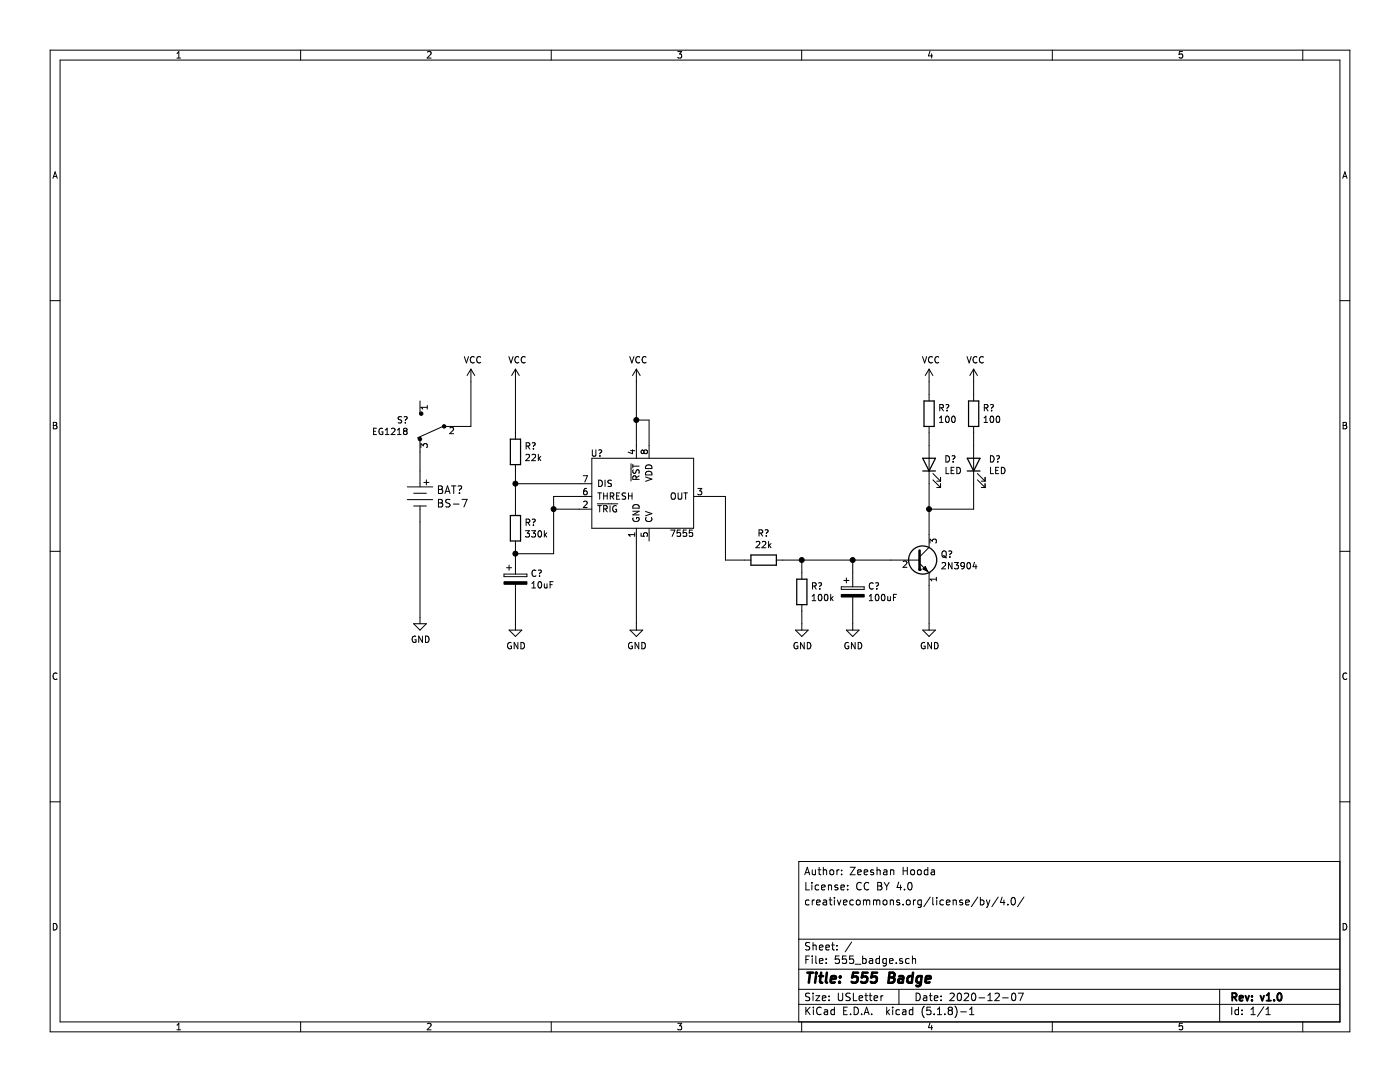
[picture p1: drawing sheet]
EESchema Schematic File Version 4
EELAYER 30 0
EELAYER END
$Descr USLetter 11000 8500
encoding utf-8
Sheet 1 1
Title "555 Badge"
Date "2020-12-07"
Rev "v1.0"
Comp ""
Comment1 ""
Comment2 "creativecommons.org/license/by/4.0/"
Comment3 "License: CC BY 4.0"
Comment4 "Author: Zeeshan Hooda"
$EndDescr
$Comp
L 555_badge:7555 U?
U 1 1
P 5050 3900
F 0 "U?" H 4640 4240 50  0000 L CNN
F 1 "7555" H 5260 3610 50  0000 L CNN
F 2 "" H 5050 3900 50  0001 C CNN
F 3 "" H 5050 3900 50  0001 C CNN
	1    5050 3900
	1    0    0    -1  
$EndComp
$Comp
L dk_Battery-Holders-Clips-Contacts:BS-7 BAT?
U 1 1
P 3300 3900
F 0 "BAT?" H 3428 3953 60  0000 L CNN
F 1 "BS-7" H 3428 3847 60  0000 L CNN
F 2 "digikey-footprints:Battery_Holder_Coin_2032_BS-7" H 3500 4100 60  0001 L CNN
F 3 "http://www.memoryprotectiondevices.com/datasheets/BS-7-datasheet.pdf" V 3500 4200 60  0001 L CNN
F 4 "BS-7-ND" H 3500 4300 60  0001 L CNN "Digi-Key_PN"
F 5 "BS-7" H 3500 4400 60  0001 L CNN "MPN"
F 6 "Battery Products" H 3500 4500 60  0001 L CNN "Category"
F 7 "Battery Holders, Clips, Contacts" H 3500 4600 60  0001 L CNN "Family"
F 8 "http://www.memoryprotectiondevices.com/datasheets/BS-7-datasheet.pdf" H 3500 4700 60  0001 L CNN "DK_Datasheet_Link"
F 9 "/product-detail/en/mpd-memory-protection-devices/BS-7/BS-7-ND/389447" H 3500 4800 60  0001 L CNN "DK_Detail_Page"
F 10 "BATTERY HOLDER COIN 20MM PC PIN" H 3500 4900 60  0001 L CNN "Description"
F 11 "MPD (Memory Protection Devices)" H 3500 5000 60  0001 L CNN "Manufacturer"
F 12 "Active" H 3500 5100 60  0001 L CNN "Status"
	1    3300 3900
	1    0    0    -1  
$EndComp
$Comp
L Device:R R?
U 1 1
P 4050 4150
F 0 "R?" H 4120 4196 50  0000 L CNN
F 1 "330k" H 4120 4105 50  0000 L CNN
F 2 "" V 3980 4150 50  0001 C CNN
F 3 "~" H 4050 4150 50  0001 C CNN
	1    4050 4150
	1    0    0    -1  
$EndComp
$Comp
L Device:R R?
U 1 1
P 4050 3550
F 0 "R?" H 4120 3596 50  0000 L CNN
F 1 "22k" H 4120 3505 50  0000 L CNN
F 2 "" V 3980 3550 50  0001 C CNN
F 3 "~" H 4050 3550 50  0001 C CNN
	1    4050 3550
	1    0    0    -1  
$EndComp
$Comp
L dk_Slide-Switches:EG1218 S?
U 1 1
P 3400 3350
F 0 "S?" H 3588 3304 50  0000 L CNN
F 1 "EG1218" H 3588 3395 50  0000 L CNN
F 2 "digikey-footprints:Switch_Slide_11.6x4mm_EG1218" H 3600 3550 50  0001 L CNN
F 3 "http://spec_sheets.e-switch.com/specs/P040040.pdf" H 3600 3650 60  0001 L CNN
F 4 "EG1903-ND" H 3600 3750 60  0001 L CNN "Digi-Key_PN"
F 5 "EG1218" H 3600 3850 60  0001 L CNN "MPN"
F 6 "Switches" H 3600 3950 60  0001 L CNN "Category"
F 7 "Slide Switches" H 3600 4050 60  0001 L CNN "Family"
F 8 "http://spec_sheets.e-switch.com/specs/P040040.pdf" H 3600 4150 60  0001 L CNN "DK_Datasheet_Link"
F 9 "/product-detail/en/e-switch/EG1218/EG1903-ND/101726" H 3600 4250 60  0001 L CNN "DK_Detail_Page"
F 10 "SWITCH SLIDE SPDT 200MA 30V" H 3600 4350 60  0001 L CNN "Description"
F 11 "E-Switch" H 3600 4450 60  0001 L CNN "Manufacturer"
F 12 "Active" H 3600 4550 60  0001 L CNN "Status"
	1    3400 3350
	-1   0    0    1   
$EndComp
$Comp
L power:VCC #PWR?
U 1 1
P 3700 3000
F 0 "#PWR?" H 3700 2850 50  0001 C CNN
F 1 "VCC" H 3715 3173 50  0000 C CNN
F 2 "" H 3700 3000 50  0001 C CNN
F 3 "" H 3700 3000 50  0001 C CNN
	1    3700 3000
	1    0    0    -1  
$EndComp
$Comp
L power:VCC #PWR?
U 1 1
P 4050 3000
F 0 "#PWR?" H 4050 2850 50  0001 C CNN
F 1 "VCC" H 4065 3173 50  0000 C CNN
F 2 "" H 4050 3000 50  0001 C CNN
F 3 "" H 4050 3000 50  0001 C CNN
	1    4050 3000
	1    0    0    -1  
$EndComp
$Comp
L power:VCC #PWR?
U 1 1
P 5000 3000
F 0 "#PWR?" H 5000 2850 50  0001 C CNN
F 1 "VCC" H 5015 3173 50  0000 C CNN
F 2 "" H 5000 3000 50  0001 C CNN
F 3 "" H 5000 3000 50  0001 C CNN
	1    5000 3000
	1    0    0    -1  
$EndComp
$Comp
L power:VCC #PWR?
U 1 1
P 7300 3000
F 0 "#PWR?" H 7300 2850 50  0001 C CNN
F 1 "VCC" H 7315 3173 50  0000 C CNN
F 2 "" H 7300 3000 50  0001 C CNN
F 3 "" H 7300 3000 50  0001 C CNN
	1    7300 3000
	1    0    0    -1  
$EndComp
$Comp
L power:VCC #PWR?
U 1 1
P 7650 3000
F 0 "#PWR?" H 7650 2850 50  0001 C CNN
F 1 "VCC" H 7665 3173 50  0000 C CNN
F 2 "" H 7650 3000 50  0001 C CNN
F 3 "" H 7650 3000 50  0001 C CNN
	1    7650 3000
	1    0    0    -1  
$EndComp
$Comp
L Device:R R?
U 1 1
P 7300 3250
F 0 "R?" H 7370 3296 50  0000 L CNN
F 1 "100" H 7370 3205 50  0000 L CNN
F 2 "" V 7230 3250 50  0001 C CNN
F 3 "~" H 7300 3250 50  0001 C CNN
	1    7300 3250
	1    0    0    -1  
$EndComp
$Comp
L Device:R R?
U 1 1
P 7650 3250
F 0 "R?" H 7720 3296 50  0000 L CNN
F 1 "100" H 7720 3205 50  0000 L CNN
F 2 "" V 7580 3250 50  0001 C CNN
F 3 "~" H 7650 3250 50  0001 C CNN
	1    7650 3250
	1    0    0    -1  
$EndComp
$Comp
L Device:LED D?
U 1 1
P 7300 3650
F 0 "D?" V 7339 3532 50  0000 R CNN
F 1 "LED" V 7248 3532 50  0000 R CNN
F 2 "" H 7300 3650 50  0001 C CNN
F 3 "~" H 7300 3650 50  0001 C CNN
	1    7300 3650
	0    -1   -1   0   
$EndComp
$Comp
L Device:LED D?
U 1 1
P 7650 3650
F 0 "D?" V 7689 3532 50  0000 R CNN
F 1 "LED" V 7598 3532 50  0000 R CNN
F 2 "" H 7650 3650 50  0001 C CNN
F 3 "~" H 7650 3650 50  0001 C CNN
	1    7650 3650
	0    -1   -1   0   
$EndComp
$Comp
L Transistor_BJT:2N3904 Q?
U 1 1
P 7200 4400
F 0 "Q?" H 7390 4446 50  0000 L CNN
F 1 "2N3904" H 7390 4355 50  0000 L CNN
F 2 "Package_TO_SOT_THT:TO-92_Inline" H 7400 4325 50  0001 L CIN
F 3 "https://www.onsemi.com/pub/Collateral/2N3903-D.PDF" H 7200 4400 50  0001 L CNN
	1    7200 4400
	1    0    0    -1  
$EndComp
$Comp
L Device:R R?
U 1 1
P 6000 4400
F 0 "R?" V 6207 4400 50  0000 C CNN
F 1 "22k" V 6116 4400 50  0000 C CNN
F 2 "" V 5930 4400 50  0001 C CNN
F 3 "~" H 6000 4400 50  0001 C CNN
	1    6000 4400
	0    -1   -1   0   
$EndComp
$Comp
L Device:CP C?
U 1 1
P 4050 4550
F 0 "C?" H 4168 4596 50  0000 L CNN
F 1 "10uF" H 4168 4505 50  0000 L CNN
F 2 "" H 4088 4400 50  0001 C CNN
F 3 "~" H 4050 4550 50  0001 C CNN
	1    4050 4550
	1    0    0    -1  
$EndComp
Wire Wire Line
	3300 3700 3300 3550
$Comp
L power:GND #PWR?
U 1 1
P 4050 4900
F 0 "#PWR?" H 4050 4650 50  0001 C CNN
F 1 "GND" H 4055 4727 50  0000 C CNN
F 2 "" H 4050 4900 50  0001 C CNN
F 3 "" H 4050 4900 50  0001 C CNN
	1    4050 4900
	1    0    0    -1  
$EndComp
$Comp
L power:GND #PWR?
U 1 1
P 7300 4900
F 0 "#PWR?" H 7300 4650 50  0001 C CNN
F 1 "GND" H 7305 4727 50  0000 C CNN
F 2 "" H 7300 4900 50  0001 C CNN
F 3 "" H 7300 4900 50  0001 C CNN
	1    7300 4900
	1    0    0    -1  
$EndComp
$Comp
L power:GND #PWR?
U 1 1
P 5000 4900
F 0 "#PWR?" H 5000 4650 50  0001 C CNN
F 1 "GND" H 5005 4727 50  0000 C CNN
F 2 "" H 5000 4900 50  0001 C CNN
F 3 "" H 5000 4900 50  0001 C CNN
	1    5000 4900
	1    0    0    -1  
$EndComp
$Comp
L power:GND #PWR?
U 1 1
P 3300 4850
F 0 "#PWR?" H 3300 4600 50  0001 C CNN
F 1 "GND" H 3305 4677 50  0000 C CNN
F 2 "" H 3300 4850 50  0001 C CNN
F 3 "" H 3300 4850 50  0001 C CNN
	1    3300 4850
	1    0    0    -1  
$EndComp
Wire Wire Line
	3300 4100 3300 4850
Wire Wire Line
	4050 3400 4050 3000
Wire Wire Line
	4050 3700 4050 3800
Wire Wire Line
	4050 4300 4050 4350
Wire Wire Line
	4050 4700 4050 4900
Wire Wire Line
	4550 3800 4050 3800
Connection ~ 4050 3800
Wire Wire Line
	4050 3800 4050 4000
Wire Wire Line
	4550 3900 4350 3900
Wire Wire Line
	4350 3900 4350 4000
Wire Wire Line
	4350 4350 4050 4350
Connection ~ 4050 4350
Wire Wire Line
	4050 4350 4050 4400
Wire Wire Line
	4550 4000 4350 4000
Connection ~ 4350 4000
Wire Wire Line
	4350 4000 4350 4350
Wire Wire Line
	5000 4250 5000 4900
Wire Wire Line
	5000 3000 5000 3300
Wire Wire Line
	5100 3500 5100 3300
Wire Wire Line
	5100 3300 5000 3300
Connection ~ 5000 3300
Wire Wire Line
	5000 3300 5000 3500
Wire Wire Line
	5550 3900 5700 3900
Wire Wire Line
	5700 3900 5700 4400
Wire Wire Line
	5700 4400 5850 4400
Wire Wire Line
	6150 4400 6300 4400
Wire Wire Line
	7300 3000 7300 3100
Wire Wire Line
	7300 3400 7300 3500
Wire Wire Line
	7300 3800 7300 4000
Wire Wire Line
	7650 3000 7650 3100
Wire Wire Line
	7650 3400 7650 3500
Wire Wire Line
	7650 3800 7650 4000
Wire Wire Line
	7650 4000 7300 4000
Connection ~ 7300 4000
Wire Wire Line
	7300 4000 7300 4200
Wire Wire Line
	7300 4600 7300 4900
$Comp
L Device:R R?
U 1 1
P 6300 4650
F 0 "R?" H 6370 4696 50  0000 L CNN
F 1 "100k" H 6370 4605 50  0000 L CNN
F 2 "" V 6230 4650 50  0001 C CNN
F 3 "~" H 6300 4650 50  0001 C CNN
	1    6300 4650
	1    0    0    -1  
$EndComp
$Comp
L Device:CP C?
U 1 1
P 6700 4650
F 0 "C?" H 6818 4696 50  0000 L CNN
F 1 "100uF" H 6818 4605 50  0000 L CNN
F 2 "" H 6738 4500 50  0001 C CNN
F 3 "~" H 6700 4650 50  0001 C CNN
	1    6700 4650
	1    0    0    -1  
$EndComp
Wire Wire Line
	6700 4500 6700 4400
Wire Wire Line
	6300 4400 6300 4500
Connection ~ 6300 4400
$Comp
L power:GND #PWR?
U 1 1
P 6700 4900
F 0 "#PWR?" H 6700 4650 50  0001 C CNN
F 1 "GND" H 6705 4727 50  0000 C CNN
F 2 "" H 6700 4900 50  0001 C CNN
F 3 "" H 6700 4900 50  0001 C CNN
	1    6700 4900
	1    0    0    -1  
$EndComp
$Comp
L power:GND #PWR?
U 1 1
P 6300 4900
F 0 "#PWR?" H 6300 4650 50  0001 C CNN
F 1 "GND" H 6305 4727 50  0000 C CNN
F 2 "" H 6300 4900 50  0001 C CNN
F 3 "" H 6300 4900 50  0001 C CNN
	1    6300 4900
	1    0    0    -1  
$EndComp
Wire Wire Line
	6300 4800 6300 4900
Wire Wire Line
	6700 4800 6700 4900
Connection ~ 6700 4400
Wire Wire Line
	6300 4400 6700 4400
Wire Wire Line
	6700 4400 7000 4400
Wire Wire Line
	3600 3350 3700 3350
Wire Wire Line
	3700 3350 3700 3000
$EndSCHEMATC
